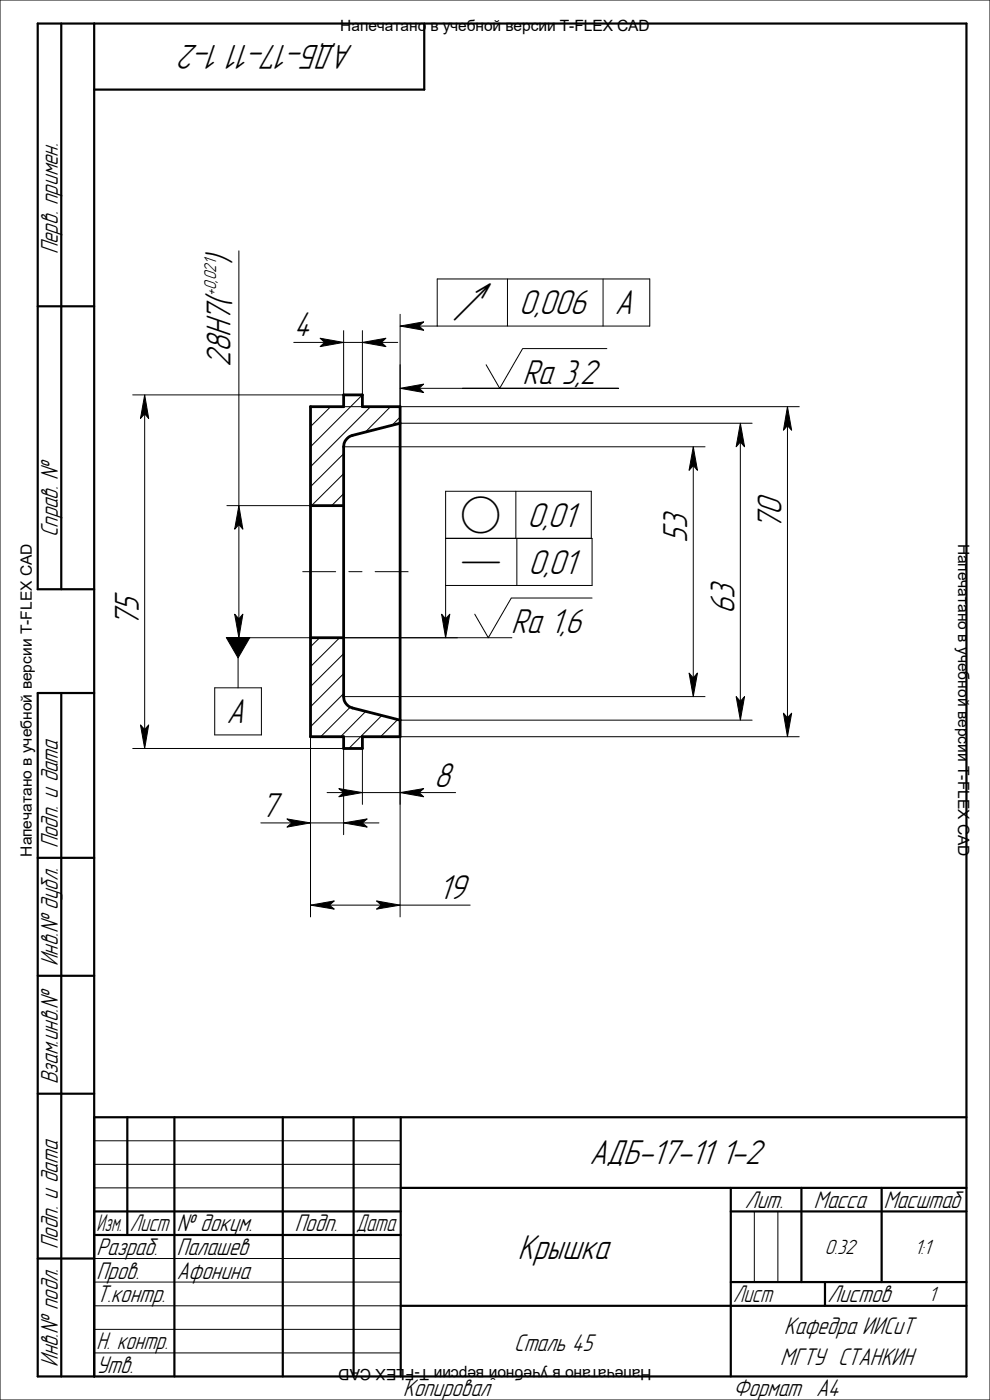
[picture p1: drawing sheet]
<svg xmlns="http://www.w3.org/2000/svg" width="210mm" height="297mm" viewBox="0 0 210 297" stroke-linecap="round" stroke-linejoin="round" font-family="sans-serif">
<g fill="none" stroke="#000" stroke-width=".21">
<path d="M0 0h210v297h-210zM50.7 53.2v54.1M107.7 59.2v10M127.9 59.2v10M62.3 72.6h6.6M72.9 70.1v13.7h-44.7M72.9 72.6h4M76.9 70.1v13.7l-11 11M80.9 72.6h3.5M84.9 66.7v19.6M88.9 69.2h48.9v-10h-45v10M128.7 74h-17.8l-4.9 8.4-2.9-5"/>
<path d="M30.7 87.8v67M65.9 86.3h103.6M70.1 86.3l-4.2 4.2M72.9 96.3l-7 7M72.9 94.8h76.7M78.6 86.3l-12.7 12.7M82.8 86.3l-5.3 5.4M84.9 88.5l-1.7 1.7M84.9 89.8h74.7M88.9 82.4h42.3h-33.1M147.1 98.8v45M157.1 93.8v55"/>
<path d="M167 90.3v62M48.1 107.3h24.8M50.7 111.3v20M72.9 100.5l-6.8 6.8M72.9 104.7l-2.5 2.6M94.5 114.2h31.1v10h-31.1M109.4 104.2v10M109.6 114.2v10M125.4 114.2v-10h-30.9v27.1M48.1 135.3h60.5M50.5 139.6v6.3M64.2 121.3h7"/>
<path d="M67.8 135.3l-1.9 1.9M72.1 135.3l-6.2 6.1M72.9 138.7l-7 7M74 121.3h2.8M79.6 121.3h7M125.6 126.9h-17.1l-4.9 8.4-2.9-5M28.2 158.8h44.7M45.6 145.9h9.9v10h-9.9zM72.9 142.9l-7 7M72.9 147.2l-7 7M72.9 147.8h76.7M72.9 156.3v20.8"/>
<path d="M74.3 150l-6.3 6.3M76.9 158.8v11.8M77.6 150.9l-5.3 5.4M81 151.8l-7 7M84.4 152.7l-3.7 3.6M84.9 152.8h74.7M84.9 156.3v38.2M169.5 156.3h-103.6v38.2M55.3 174.6h6.6M65.9 174.6h7M69.4 168.1h3.5M76.9 174.6h3.5"/>
<path d="M76.9 168.1h8M88.9 168.1h7.7M69.9 192h11M84.9 192h14.8M20 252h65M20 242h65M20 247h65M160 257v15M165 257v15M20 277h65M20 267h65M20 272h65"/>
<path d="M155 277h50M20 282h65M20 287h65"/>
</g>
<path d="M65.9 86.3h7v-2.5h4v2.5h8v70h-8v2.5h-4v-2.5h-7zM84.9 89.8l-10.1 2.6-1.1 .6a2.39 2.39 0 0 0-.8 1.8v53a2.46 2.46 0 0 0 1.9 2.4l10.1 2.6M65.9 107.3h7M65.9 135.3h7" fill="none" stroke="#000" stroke-width=".59"/>
<g fill="#000" stroke="#000" stroke-width=".21">
<path d="M67.9 71.8l5 .8-5 .9 1-.9z" fill-rule="evenodd"/>
<path d="M76.9 72.6l5-.8-1 .8 1 .9z" fill-rule="evenodd"/>
<path d="M84.9 69.2l5-.9-1 .9 1 .9z" fill-rule="evenodd"/>
<path d="M30.7 83.8l.8 5-.8-1-.9 1z" fill-rule="evenodd"/>
<path d="M84.9 82.4l5-.9-1 .9 1 .9z" fill-rule="evenodd"/>
<path d="M147.1 94.8l.9 5-.9-1-.9 1z" fill-rule="evenodd"/>
<path d="M157.1 89.8l.8 5-.8-1-.9 1z" fill-rule="evenodd"/>
<path d="M167 86.3l.9 5-.9-1-.8 1z" fill-rule="evenodd"/>
<path d="M50.7 107.3l.8 5-.8-1-.9 1z" fill-rule="evenodd"/>
<path d="M49.8 130.3l.9 1 .8-1-.8 5z" fill-rule="evenodd"/>
<path d="M48 135.3h5l-2.5 4.3z" fill-rule="evenodd"/>
<path d="M93.7 130.3l.8 1 .9-1-.9 5z" fill-rule="evenodd"/>
<path d="M29.8 153.8l.9 1 .8-1-.8 5z" fill-rule="evenodd"/>
<path d="M146.2 142.8l.9 1 .9-1-.9 5z" fill-rule="evenodd"/>
<path d="M156.2 147.8l.9 1 .8-1-.8 5z" fill-rule="evenodd"/>
<path d="M166.2 151.3l.8 1 .9-1-.9 5z" fill-rule="evenodd"/>
<path d="M60.9 173.7l5 .9-5 .9 1-.9z" fill-rule="evenodd"/>
<path d="M71.9 167.3l5 .8-5 .9 1-.9z" fill-rule="evenodd"/>
<path d="M72.9 174.6l5-.9-1 .9 1 .9z" fill-rule="evenodd"/>
<path d="M84.9 168.1l5-.8-1 .8 1 .9z" fill-rule="evenodd"/>
<path d="M65.9 192l5-.9-1 .9 1 .9z" fill-rule="evenodd"/>
<path d="M79.9 191.1l5 .9-5 .9 1-.9z" fill-rule="evenodd"/>
</g>
<g fill="none" stroke="#000" stroke-width=".47">
<path d="M13 5v120M20 5v287M90 5v14h-70M8 65h12M20 125h-12v-120h197v287h-197v-145h12M13 147v145M8 182h12M8 207h12M8 232h12M20 237h185M27 237v25M37 237v55"/>
<path d="M60 237v55M75 237v55M85 237v55M20 257h65M85 252h120M155 257h50M155 252v40M170 252v20M187 252v20M8 267h12M20 262h65M85 277h120"/>
<path d="M155 272h50M175 272v5"/>
</g>
<g font-size="7.3">
<text x="95.9" y="66.7">V</text>
<text x="97.7" y="111.7">R</text>
<text x="97.7" y="121.7">N</text>
</g>
<g font-size="6.8">
<text x="75" y="9.5" transform="rotate(-180 75 9.5)">АДБ-17-11 1-2</text>
<text x="48.9" y="56" transform="rotate(-90 48.9 56)">)</text>
<text x="62.3" y="71.4">4</text>
<text x="110.2" y="66.7">0,006</text>
<text x="130.4" y="66.7">А</text>
<text x="48.9" y="77.9" transform="rotate(-90 48.9 77.9)">28H7(</text>
<text x="110.9" y="81.4">Ra 3,2</text>
<text x="111.9" y="111.7">0,01</text>
<text x="165.8" y="112.5" transform="rotate(-90 165.8 112.5)">70</text>
<text x="145.8" y="115.1" transform="rotate(-90 145.8 115.1)">53</text>
<text x="112.1" y="121.7">0,01</text>
<text x="155.8" y="130.3" transform="rotate(-90 155.8 130.3)">63</text>
<text x="29.4" y="133" transform="rotate(-90 29.4 133)">75</text>
<text x="108.5" y="134.4">Ra 1,6</text>
<text x="48" y="153.4">А</text>
<text x="92.1" y="166.9">8</text>
<text x="55.3" y="173.4">7</text>
<text x="93" y="190.8">19</text>
<text x="125.1" y="247">АДБ-17-11 1-2</text>
<text x="109.9" y="267">Крышка</text>
</g>
<g font-size="4.7">
<text x="12.2" y="54" transform="rotate(-90 12.2 54)">Перв. примен.</text>
<text x="12.2" y="114" transform="rotate(-90 12.2 114)">Справ. №</text>
<text x="12.2" y="180" transform="rotate(-90 12.2 180)">Подп. и дата</text>
<text x="12.2" y="205" transform="rotate(-90 12.2 205)">Инв.№ дубл.</text>
<text x="12.2" y="230" transform="rotate(-90 12.2 230)">Взам.инв.№</text>
<text x="158" y="256.2">Лит.</text>
<text x="172.7" y="256.2">Масса</text>
<text x="187.5" y="256.2">Масштаб</text>
<text x="27.5" y="261.2">Лист</text>
<text x="37.5" y="261.2">№ докум.</text>
<text x="62.5" y="261.2">Подп.</text>
<text x="75.5" y="261.2">Дата</text>
<text x="12.2" y="265" transform="rotate(-90 12.2 265)">Подп. и дата</text>
<text x="20.5" y="266.3">Разраб.</text>
<text x="37.5" y="266.3">Палашев</text>
<text x="20.5" y="271.3">Пров.</text>
<text x="37.5" y="271.3">Афонина</text>
<text x="20.5" y="276.3">Т.контр.</text>
<text x="155.5" y="276.3">Лист</text>
<text x="175.5" y="276.3">Листов</text>
<text x="20.5" y="286.3">Н. контр.</text>
<text x="109.1" y="286.6">Сталь 45</text>
<text x="166.4" y="283">Кафедра ИИСиТ</text>
<text x="12.2" y="290" transform="rotate(-90 12.2 290)">Инв.№ подл.</text>
<text x="20.5" y="291.3">Утв.</text>
<text x="165.5" y="289.5">МГТУ СТАНКИН</text>
<text x="85.5" y="296.2">Копировал</text>
<text x="155.5" y="296.2">Формат</text>
<text x="173.1" y="296.2">A4</text>
</g>
<text font-size="4.6" x="20.5" y="261.2">Изм.</text>
<g font-size="4.1">
<text x="175" y="266">0.32</text>
<text x="194" y="266">1:1</text>
<text x="197" y="276">1</text>
</g>
<text font-size="3.4" x="45.9" y="62.9" transform="rotate(-90 45.9 62.9)">+0,021</text>
<g font-size="3.3">
<text x="72.2" y="6.6">Напечатано в учебной версии T-FLEX CAD</text>
<text x="203.3" y="115.3" transform="rotate(90 203.3 115.3)">Напечатано в учебной версии T-FLEX CAD</text>
<text x="6.7" y="181.7" transform="rotate(-90 6.7 181.7)">Напечатано в учебной версии T-FLEX CAD</text>
<text x="138.2" y="290.4" transform="rotate(-180 138.2 290.4)">Напечатано в учебной версии T-FLEX CAD</text>
</g>
</svg>
